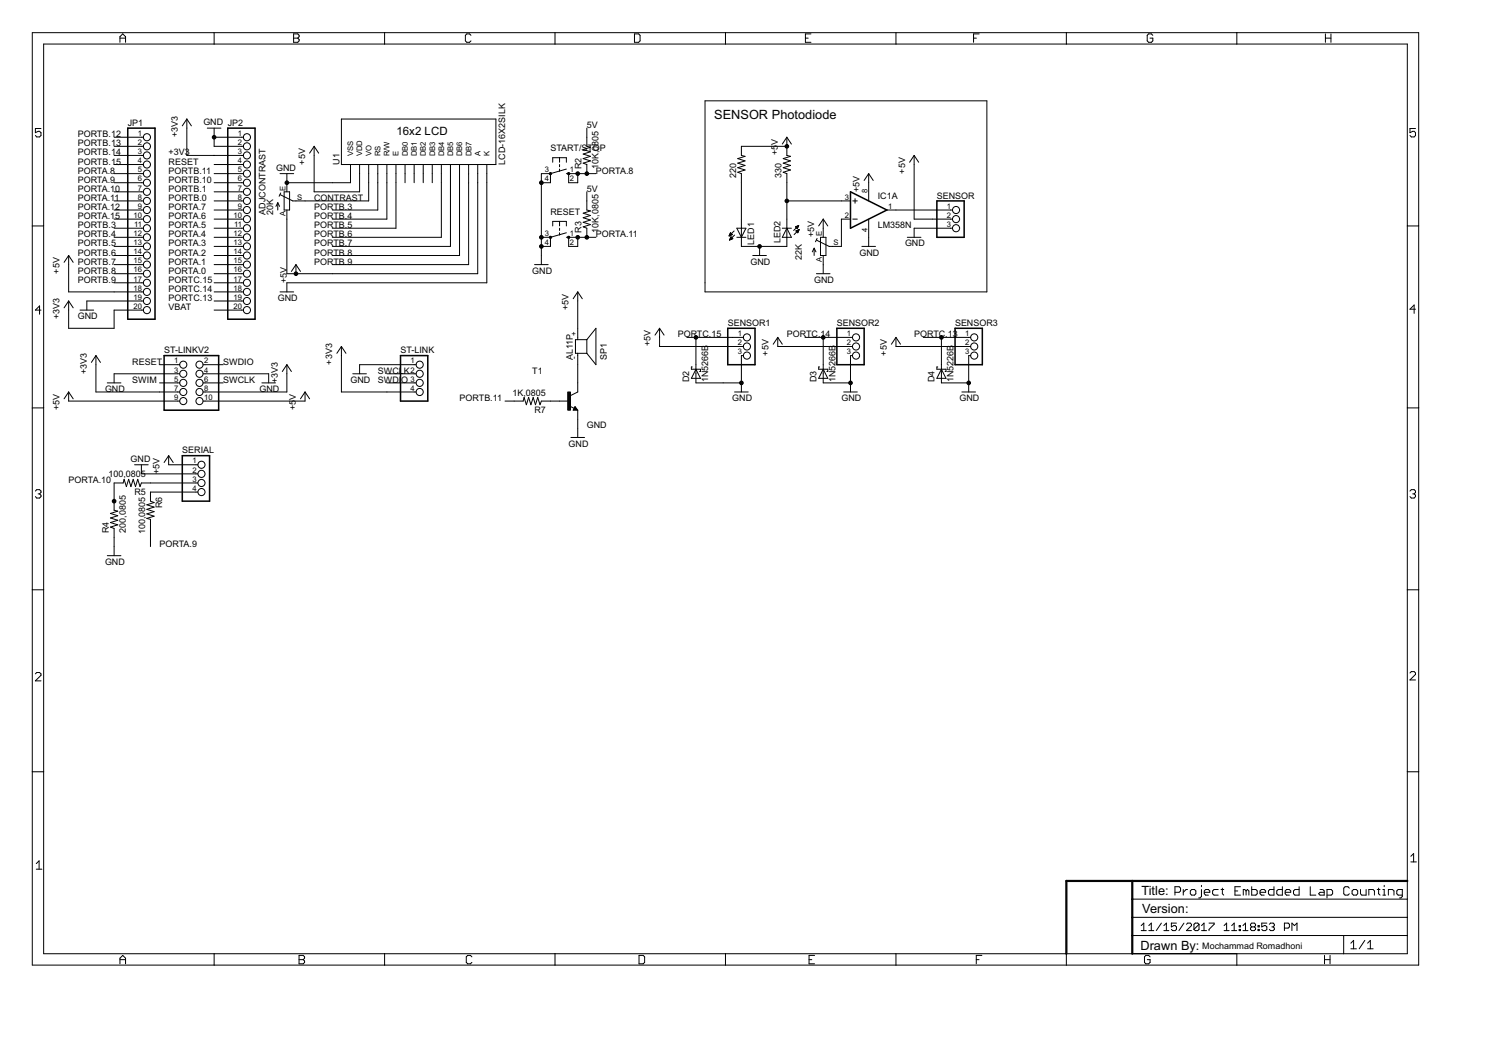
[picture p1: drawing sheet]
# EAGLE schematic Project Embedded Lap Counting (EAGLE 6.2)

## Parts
22K  TRIM_EU-CA6V  [CA6V]
220  R-US_0204/7  [0204/7]
330  R-US_0204/7  [0204/7]
ADJCONTRAST  20K  TRIM_EU-CA6V  [CA6V]
D2  1N5266B  BAT42  [DO35-10]
D3  1N5266B  BAT42  [DO35-10]
D4  1N5226B  BAT42  [DO35-10]
IC1  LM358N  [DIL08]
JP1  PINHD-1X20  [1X20]
JP2  PINHD-1X20  [1X20]
LED1  LED3MM  [LED3MM]
LED2  LED3MM  [LED3MM]
R2  10K,0805  R-US_M0805  [M0805]
R3  10K,0805  R-US_M0805  [M0805]
R4  200,0805  R-US_M0805  [M0805]
R5  100,0805  R-US_M0805  [M0805]
R6  100,0805  R-US_M0805  [M0805]
R7  1K,0805  R-US_M0805  [M0805]
RESET  40-XX  [B3F-40XX]
SENSOR  PINHD-1X3  [1X03]
SENSOR1  PINHD-1X3  [1X03]
SENSOR2  PINHD-1X3  [1X03]
SENSOR3  PINHD-1X3  [1X03]
SERIAL  PINHD-1X4  [1X04]
SP1  AL11P  [AL11P]
ST-LINK  PINHD-1X4  [1X04]
ST-LINKV2  PINHD-2X5  [2X05]
START/STOP  40-XX  [B3F-40XX]
T1  -NPN-SOT23-EBC  [SOT23-EBC]
U1  LCD-16X2SILK  [LCD-16X2]

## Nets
5V: R2.2 R3.2
+3V3: JP1.20 JP2.3 ST-LINK.4 ST-LINKV2.7 ST-LINKV2.8
+5V: 22K.E 220.2 330.2 ADJCONTRAST.A IC1.8(P:V+) JP1.18 SENSOR1.2 SENSOR2.2 SENSOR3.2 SENSOR.2 SERIAL.1 SP1.+ ST-LINKV2.9 ST-LINKV2.10 U1.2(VDD) U1.15(A)
CONTRAST: ADJCONTRAST.S U1.3(VO)
GND: 22K.A ADJCONTRAST.E D2.A D3.A D4.A IC1.4(P:V-) JP1.19 JP2.1 JP2.2 LED1.K(C) LED2.A R4.1 RESET.3(P) RESET.4(P1) SENSOR1.3 SENSOR2.3 SENSOR3.3 SENSOR.3 SERIAL.2 ST-LINK.1 ST-LINKV2.3 ST-LINKV2.4 START/STOP.3(P) START/STOP.4(P1) T1.E U1.1(VSS) U1.16(K)
N$1: SP1.- T1.C
N$2: R7.1 T1.B
N$3: 220.1 LED1.A
N$7: U1.7(DB0)
N$8: U1.8(DB1)
N$9: U1.9(DB2)
N$10: U1.10(DB3)
N$11: 22K.S IC1.2(A:-IN)
N$12: IC1.1(A:OUT) SENSOR.1
N$17: R5.1 SERIAL.3
N$18: R6.1 SERIAL.4
N$498989: 330.1 IC1.3(A:+IN) LED2.K(C)
PORTA.0: JP2.16
PORTA.1: JP2.15
PORTA.2: JP2.14
PORTA.3: JP2.13
PORTA.4: JP2.12
PORTA.5: JP2.11
PORTA.6: JP2.10
PORTA.7: JP2.9
PORTA.8: JP1.5 R2.1 START/STOP.1(S) START/STOP.2(S1)
PORTA.9: JP1.6 R6.2
PORTA.10: JP1.7 R4.2 R5.2
PORTA.11: JP1.8 R3.1 RESET.1(S) RESET.2(S1)
PORTA.12: JP1.9
PORTA.15: JP1.10
PORTB.0: JP2.8
PORTB.1: JP2.7
PORTB.3: JP1.11 U1.4(RS)
PORTB.4: JP1.12 U1.5(R/W)
PORTB.5: JP1.13 U1.6(E)
PORTB.6: JP1.14 U1.11(DB4)
PORTB.7: JP1.15 U1.12(DB5)
PORTB.8: JP1.16 U1.13(DB6)
PORTB.9: JP1.17 U1.14(DB7)
PORTB.10: JP2.6
PORTB.11: JP2.5 R7.2
PORTB.12: JP1.1
PORTB.13: JP1.2
PORTB.14: JP1.3
PORTB.15: JP1.4
PORTC.13: D4.C JP2.19 SENSOR3.1
PORTC.14: D3.C JP2.18 SENSOR2.1
PORTC.15: D2.C JP2.17 SENSOR1.1
RESET: JP2.4 ST-LINKV2.1
SWCLK: ST-LINK.2 ST-LINKV2.6
SWDIO: ST-LINK.3 ST-LINKV2.2
SWIM: ST-LINKV2.5
VBAT: JP2.20
Unconnected: IC1.5(B:+IN) IC1.6(B:-IN) IC1.7(B:OUT)

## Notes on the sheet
- SENSOR Photodiode
- Mochammad Romadhoni

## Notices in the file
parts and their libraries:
SparkFun: Licensing: CC v3.0 Share-Alike You are welcome to use this library for commercial purposes.
